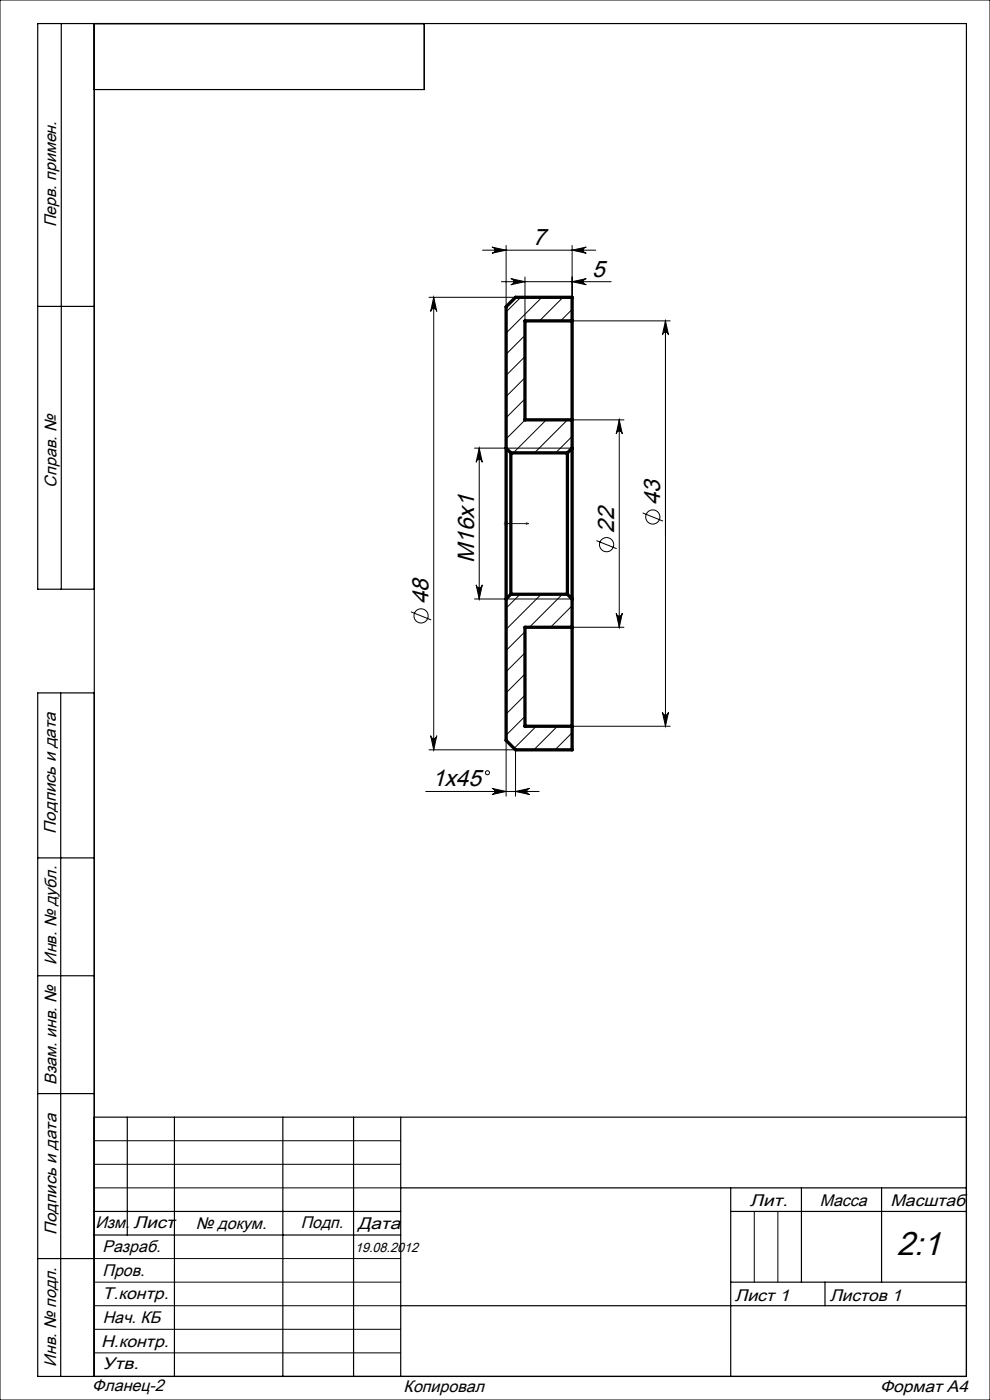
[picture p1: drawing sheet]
<svg xmlns="http://www.w3.org/2000/svg" width="210mm" height="297mm" viewBox="0 0 210 297" stroke-linecap="round" stroke-linejoin="round" font-family="sans-serif">
<g fill="none" stroke="#000" stroke-width=".21">
<path d="M0 0h210v297h-210zM102.4 53.1h24M104.4 52.4l3 .7-3 .6a.65 .65 0 0 0 .6-.6 .65 .65 0 0 0-.6-.7zM106.4 59.8h23.2M107.4 52.1v13M108.4 59.1l3 .7-3 .6a.65 .65 0 0 0 .6-.6 .65 .65 0 0 0-.6-.7zM111.4 58.8v9.3h30.8M121.4 53.1l3-.7a.65 .65 0 0 0-.7 .7 .65 .65 0 0 0 .7 .6zM121.4 59.8l3-.7a.65 .65 0 0 0-.7 .7 .65 .65 0 0 0 .7 .6zM121.4 52.1v11M91 63.1h18.4M92 63.1v96"/>
<path d="M92 63.1l.7 3a.65 .65 0 0 0-.7-.6 .65 .65 0 0 0-.6 .6zM141.2 68.1l.6 3a.65 .65 0 0 0-.6-.6 .65 .65 0 0 0-.7 .6zM141.2 68.1v86M100.7 95.1h20.7M101.7 95.1l.6 3a.65 .65 0 0 0-.6-.6 .65 .65 0 0 0-.7 .6zM101.7 95.1v32M107.4 95.1v32M121.4 89.1h11M131.4 89.1l.6 3a.65 .65 0 0 0-.6-.6 .65 .65 0 0 0-.7 .6zM131.4 89.1v44M126.5 114.7l4.3 1.7M136.3 108.8l4.3 1.7"/>
<path d="M87.2 129.8l4.3 1.7M100.7 127.1h20.7M101 124.1a.65 .65 0 0 0 .7 .6 .65 .65 0 0 0 .6-.6l-.6 3zM121.4 133.1h11M130.7 130.1a.65 .65 0 0 0 .7 .6 .65 .65 0 0 0 .6-.6l-.6 3zM91 159.1h18.4v9.8M91.4 156.1a.65 .65 0 0 0 .6 .6 .65 .65 0 0 0 .7-.6l-.7 3zM107.4 157.1v11.8M111.4 154.1h30.8M140.5 151.1a.65 .65 0 0 0 .7 .6 .65 .65 0 0 0 .6-.6l-.6 3zM90.3 167.9h24.1M104.4 167.3l3 .6-3 .7a.65 .65 0 0 0 .6-.7 .65 .65 0 0 0-.6-.6z"/>
<path d="M109.4 167.9l3-.6a.65 .65 0 0 0-.7 .6 .65 .65 0 0 0 .7 .7zM20 252h65M20 247h65M20 242h65M160 257v15M165 257v15M20 277h65M20 272h65M20 267h65M20 287h65M20 282h65"/>
<circle cx="128.7" cy="115.5" r="1.5"/>
<circle cx="138.5" cy="109.7" r="1.5"/>
<circle cx="89.3" cy="130.7" r="1.5"/>
<circle cx="103.4" cy="163.9" r=".43"/>
</g>
<path d="M107.4 101.5l.1 .5h-.3zM107.4 101.5v9.6h4.7M111.6 111l.5 .1-.5 .1z" fill="none" stroke="#00f" stroke-width=".21"/>
<path d="M106.9 111.1h1M107 110.7l.7 .7M107.4 110.6v1M107.7 110.7l-.7 .7" fill="none" stroke="#808080" stroke-width=".21"/>
<g fill="none" stroke="#000" stroke-width=".25">
<path d="M13 5v120M20 5v287M90 5v14h-70M8 65h12M20 125h-12v-120h197v287h-197v-145h12M12.9 147v145M8 182h12M8 207h12M8 232h12M20 237h185M27 237v25M37 237v55"/>
<path d="M60 237v55M75 237v55M85 237v55M20 257h65M85 252h120M155 257h50M155 252v40M170 252v20M187 252v20M8 267h12M20 262h65M85 277h120"/>
<path d="M155 272h50M175 272v5"/>
</g>
<path d="M111.6 111l.5 .1-.5 .1zM107.4 101.5l.1 .5h-.3z" fill="#00f"/>
<g fill="#000">
<path d="M104.4 52.4l3 .7-3 .6a.65 .65 0 0 0 .6-.6 .65 .65 0 0 0-.6-.7zM121.4 53.1l3-.7a.65 .65 0 0 0-.7 .7 .65 .65 0 0 0 .7 .6zM108.4 59.1l3 .7-3 .6a.65 .65 0 0 0 .6-.6 .65 .65 0 0 0-.6-.7zM121.4 59.8l3-.7a.65 .65 0 0 0-.7 .7 .65 .65 0 0 0 .7 .6zM104.4 167.3l3 .6-3 .7a.65 .65 0 0 0 .6-.7 .65 .65 0 0 0-.6-.6zM109.4 167.9l3-.6a.65 .65 0 0 0-.7 .6 .65 .65 0 0 0 .7 .7z"/>
<path d="M101.7 95.1l.6 3a.65 .65 0 0 0-.6-.6 .65 .65 0 0 0-.7 .6zM101 124.1a.65 .65 0 0 0 .7 .6 .65 .65 0 0 0 .6-.6l-.6 3zM92 63.1l.7 3a.65 .65 0 0 0-.7-.6 .65 .65 0 0 0-.6 .6zM91.4 156.1a.65 .65 0 0 0 .6 .6 .65 .65 0 0 0 .7-.6l-.7 3z"/>
<path d="M131.4 89.1l.6 3a.65 .65 0 0 0-.6-.6 .65 .65 0 0 0-.7 .6zM130.7 130.1a.65 .65 0 0 0 .7 .6 .65 .65 0 0 0 .6-.6l-.6 3z"/>
<path d="M140.5 151.1a.65 .65 0 0 0 .7 .6 .65 .65 0 0 0 .6-.6l-.6 3zM141.2 68.1l.6 3a.65 .65 0 0 0-.6-.6 .65 .65 0 0 0-.7 .6z"/>
</g>
<g fill="none" stroke="#000" stroke-width=".21">
<path d="M110.5 63.1l-3.1 3.1M111.4 71.2l-4 4M111.4 75.6l-4 4M114.9 63.1l-7.5 7.6M119.4 63.1l-5 5M121.4 65.6l-2.5 2.5M111.4 80.1l-4 4M111.4 84.6l-4 4M111.4 89.1l-4 4M115.9 89.1l-7 7M120.4 89.1l-7 7M121.4 92.6l-3.5 3.5"/>
<path d="M110.3 126.1l-2.9 2.9M111.4 134l-4 4M111.4 138.5l-4 4M114.8 126.1l-7.4 7.4M119.3 126.1l-7 7M121.4 128.5l-4.6 4.6M121.4 133l-.1 .1M111.4 143l-4 4M111.4 147.5l-4 4M111.4 152l-4 4M113.7 154.1l-4.6 4.7M118.2 154.1l-5 5"/>
<path d="M121.4 155.4l-3.7 3.7"/>
</g>
<g fill="none" stroke="#000" stroke-width=".7">
<path d="M121.4 68.1v21M121.4 68.1v-5h-12l-2 2v30M121.4 68.1h-10v21h10M107.4 95.1v32M107.4 95.1l1 1M108.4 96.1v30M108.4 96.1h12M120.4 96.1v30M121.4 95.1v32M121.4 95.1l-1 1M121.4 89.1v6M107.4 127.1v30l2 2h12v-5"/>
<path d="M108.4 126.1h12M108.4 126.1l-1 1M120.4 126.1l1 1M121.4 133.1v21M121.4 133.1h-10v21h10M121.4 127.1v6"/>
</g>
<text font-size="7.1" x="190.2" y="266.3">2:1</text>
<g font-size="5">
<text x="113" y="52">7</text>
<text x="125.6" y="58.7">5</text>
<text x="140.1" y="107.2" transform="rotate(-90 140.1 107.2)">43</text>
<text x="130.3" y="113.1" transform="rotate(-90 130.3 113.1)">22</text>
<text x="100.6" y="119.4" transform="rotate(-90 100.6 119.4)">M16x1</text>
<text x="90.9" y="128.2" transform="rotate(-90 90.9 128.2)">48</text>
<text x="91.6" y="166.8">1x45</text>
</g>
<g font-size="3.6">
<text x="11.9" y="48.2" transform="rotate(-90 11.9 48.2)">Перв. примен.</text>
<text x="12" y="103.4" transform="rotate(-90 12 103.4)">Справ. №</text>
<text x="11.9" y="176.8" transform="rotate(-90 11.9 176.8)">Подпись и дата</text>
<text x="12" y="204.7" transform="rotate(-90 12 204.7)">Инв. № дубл.</text>
<text x="12" y="230.1" transform="rotate(-90 12 230.1)">Взам. инв. №</text>
<text x="159.1" y="255.7">Лит.</text>
<text x="173.9" y="255.8">Масса</text>
<text x="188.9" y="255.8">Масштаб</text>
<text x="12" y="262" transform="rotate(-90 12 262)">Подпись и дата</text>
<text x="20.2" y="260.6">Изм.</text>
<text x="28.3" y="260.6">Лист</text>
<text x="41.5" y="260.6">№ докум.</text>
<text x="63.8" y="260.6">Подп.</text>
<text x="75.9" y="260.6">Дата</text>
<text x="21.7" y="265.6">Разраб.</text>
<text x="21.8" y="270.6">Пров.</text>
<text x="21.8" y="275.7">Т.контр.</text>
<text x="21.8" y="280.6">Нач. КБ</text>
<text x="155.9" y="276">Лист 1</text>
<text x="176" y="276.1">Листов 1</text>
<text x="21.4" y="285.7">Н.контр.</text>
<text x="11.9" y="289.9" transform="rotate(-90 11.9 289.9)">Инв. № подл.</text>
<text x="21.8" y="290.5">Утв.</text>
<text x="19.6" y="295.2">Фланец-2</text>
<text x="85.6" y="295.3">Копировал</text>
<text x="186.7" y="295.3">Формат А4</text>
</g>
<text font-size="2.8" x="75.3" y="265.7">19.08.2012</text>
</svg>
